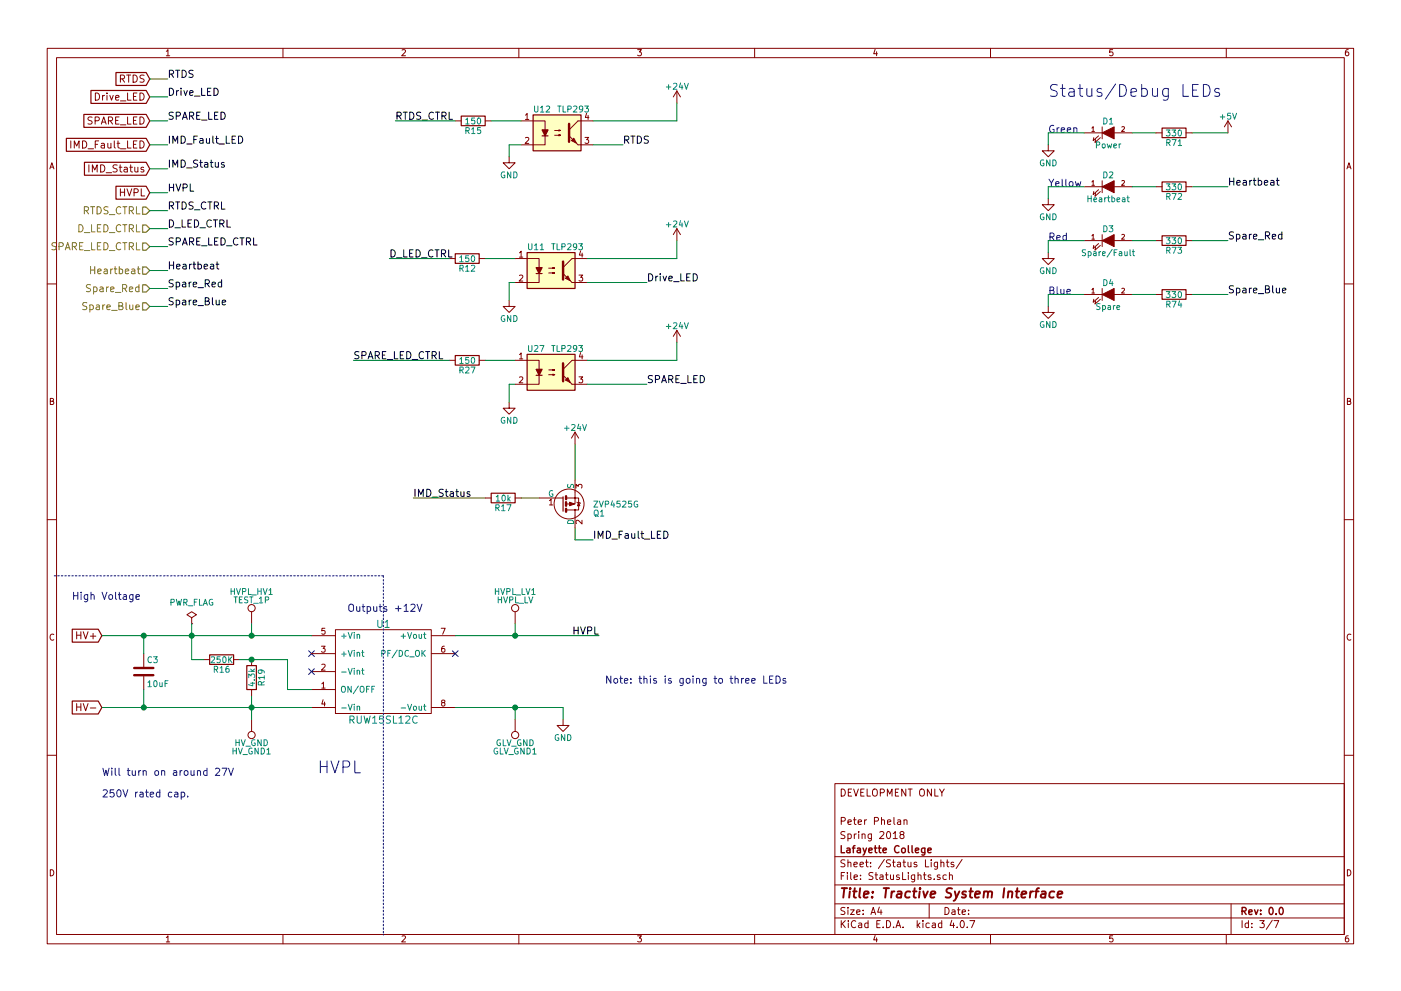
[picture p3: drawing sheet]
EESchema Schematic File Version 2
LIBS:Circuit_layout-rescue
LIBS:TSI_HV_Isolater-cache
LIBS:74xgxx
LIBS:74xx
LIBS:ac-dc
LIBS:actel
LIBS:adc-dac
LIBS:Altera
LIBS:analog_devices
LIBS:analog_switches
LIBS:atmel
LIBS:audio
LIBS:brooktre
LIBS:cmos_ieee
LIBS:cmos4000
LIBS:conn
LIBS:contrib
LIBS:cypress
LIBS:dc-dc
LIBS:device
LIBS:digital-audio
LIBS:diode
LIBS:display
LIBS:dsp
LIBS:elec-unifil
LIBS:ESD_Protection
LIBS:ftdi
LIBS:gennum
LIBS:graphic
LIBS:hc11
LIBS:intel
LIBS:interface
LIBS:ir
LIBS:Lattice
LIBS:linear
LIBS:logo
LIBS:maxim
LIBS:memory
LIBS:microchip
LIBS:microchip_dspic33dsc
LIBS:microchip_pic10mcu
LIBS:microchip_pic12mcu
LIBS:microchip_pic16mcu
LIBS:microchip_pic18mcu
LIBS:microchip_pic32mcu
LIBS:microcontrollers
LIBS:motor_drivers
LIBS:motorola
LIBS:msp430
LIBS:nordicsemi
LIBS:nxp_armmcu
LIBS:onsemi
LIBS:opto
LIBS:Oscillators
LIBS:philips
LIBS:power
LIBS:Power_Management
LIBS:powerint
LIBS:pspice
LIBS:references
LIBS:regul
LIBS:relays
LIBS:rfcom
LIBS:sensors
LIBS:silabs
LIBS:siliconi
LIBS:stm8
LIBS:stm32
LIBS:supertex
LIBS:switches
LIBS:texas
LIBS:transf
LIBS:transistors
LIBS:ttl_ieee
LIBS:valves
LIBS:video
LIBS:Xicor
LIBS:xilinx
LIBS:Zilog
LIBS:bss84
LIBS:+10v
LIBS:Circuit_layout-cache
EELAYER 25 0
EELAYER END
$Descr A4 11693 8268
encoding utf-8
Sheet 3 7
Title "Tractive System Interface"
Date ""
Rev "0.0"
Comp "Lafayette College"
Comment1 "Spring 2017"
Comment2 "Jack Plumb and Adam Ness"
Comment3 ""
Comment4 "DEVELOPMENT ONLY"
$EndDescr
$Comp
L TLP291 U12
U 1 1
P 4650 1100
F 0 "U12" H 4450 1300 50  0000 L CNN
F 1 "TLP293" H 4650 1300 50  0000 L CNN
F 2 "Housings_SSOP:SOP-4_4.4x2.8mm_Pitch1.27mm" H 4450 900 50  0001 L CIN
F 3 "" H 4650 1100 50  0000 L CNN
F 4 "TLP293(GB-TPLECT-ND" H 4650 1100 60  0001 C CNN "DigiKey P/N"
F 5 "http://www.digikey.com/product-detail/en/toshiba-semiconductor-and-storage/TLP293(GB-TPL,E/TLP293(GB-TPLECT-ND/4562965" H 4650 1100 60  0001 C CNN "URL"
F 6 "TLP293(GB-TPLE" H 4650 1100 60  0001 C CNN "Man P/N"
F 7 "http://www.digikey.com/product-detail/en/toshiba-semiconductor-and-storage/TLP291(GB-TP,SE/TLP291(GB-TPSECT-ND/4562949" H 4650 1100 60  0001 C CNN "TLP291"
	1    4650 1100
	1    0    0    -1  
$EndComp
$Comp
L GND #PWR043
U 1 1
P 4250 1300
F 0 "#PWR043" H 4250 1050 50  0001 C CNN
F 1 "GND" H 4250 1150 50  0000 C CNN
F 2 "" H 4250 1300 50  0000 C CNN
F 3 "" H 4250 1300 50  0000 C CNN
	1    4250 1300
	1    0    0    -1  
$EndComp
$Comp
L +24V #PWR044
U 1 1
P 5650 850
F 0 "#PWR044" H 5650 700 50  0001 C CNN
F 1 "+24V" H 5650 990 50  0000 C CNN
F 2 "" H 5650 850 50  0000 C CNN
F 3 "" H 5650 850 50  0000 C CNN
	1    5650 850 
	1    0    0    -1  
$EndComp
$Comp
L TLP291 U11
U 1 1
P 4600 2250
F 0 "U11" H 4400 2450 50  0000 L CNN
F 1 "TLP293" H 4600 2450 50  0000 L CNN
F 2 "Housings_SSOP:SOP-4_4.4x2.8mm_Pitch1.27mm" H 4400 2050 50  0001 L CIN
F 3 "" H 4600 2250 50  0000 L CNN
F 4 "TLP293(GB-TPLECT-ND" H 4600 2250 60  0001 C CNN "DigiKey P/N"
F 5 "http://www.digikey.com/product-detail/en/toshiba-semiconductor-and-storage/TLP293(GB-TPL,E/TLP293(GB-TPLECT-ND/4562965" H 4600 2250 60  0001 C CNN "URL"
F 6 "TLP293(GB-TPLE" H 4600 2250 60  0001 C CNN "Man P/N"
F 7 "http://www.digikey.com/product-detail/en/toshiba-semiconductor-and-storage/TLP291(GB-TP,SE/TLP291(GB-TPSECT-ND/4562949" H 4600 2250 60  0001 C CNN "TLP291"
	1    4600 2250
	1    0    0    -1  
$EndComp
$Comp
L GND #PWR045
U 1 1
P 4250 2500
F 0 "#PWR045" H 4250 2250 50  0001 C CNN
F 1 "GND" H 4250 2350 50  0000 C CNN
F 2 "" H 4250 2500 50  0000 C CNN
F 3 "" H 4250 2500 50  0000 C CNN
	1    4250 2500
	1    0    0    -1  
$EndComp
$Comp
L +24V #PWR046
U 1 1
P 5650 2000
F 0 "#PWR046" H 5650 1850 50  0001 C CNN
F 1 "+24V" H 5650 2140 50  0000 C CNN
F 2 "" H 5650 2000 50  0000 C CNN
F 3 "" H 5650 2000 50  0000 C CNN
	1    5650 2000
	1    0    0    -1  
$EndComp
$Comp
L R R12
U 1 1
P 3900 2150
F 0 "R12" V 3980 2150 50  0000 C CNN
F 1 "150" V 3900 2150 50  0000 C CNN
F 2 "Resistors_SMD:R_0805_HandSoldering" V 3830 2150 50  0001 C CNN
F 3 "" H 3900 2150 50  0000 C CNN
F 4 "311-150CRCT-ND" V 3900 2150 60  0001 C CNN "DigiKey P/N"
F 5 "http://www.digikey.com/product-detail/en/yageo/RC0805FR-07150RL/311-150CRCT-ND/730560" V 3900 2150 60  0001 C CNN "URL"
F 6 "RC0805FR-07150RL" V 3900 2150 60  0001 C CNN "Man P/N"
	1    3900 2150
	0    1    1    0   
$EndComp
Text HLabel 1250 1900 0    60   Input ~ 0
D_LED_CTRL
Text HLabel 1250 1750 0    60   Input ~ 0
RTDS_CTRL
$Comp
L LED-RESCUE-Circuit_layout D1
U 1 1
P 9250 1100
F 0 "D1" H 9250 1200 50  0000 C CNN
F 1 "Power" H 9250 1000 50  0000 C CNN
F 2 "LEDs:LED_0805" H 9250 1100 50  0001 C CNN
F 3 "" H 9250 1100 50  0000 C CNN
F 4 "475-1410-1-ND" H 9250 1100 60  0001 C CNN "DigiKey P/N"
F 5 "http://www.digikey.com/product-detail/en/osram-opto-semiconductors-inc/LG-R971-KN-1/475-1410-1-ND/1802598" H 9250 1100 60  0001 C CNN "URL"
F 6 "LG R971-KN-1" H 9250 1100 60  0001 C CNN "Man P/N"
	1    9250 1100
	1    0    0    -1  
$EndComp
$Comp
L GND #PWR047
U 1 1
P 8750 1200
F 0 "#PWR047" H 8750 950 50  0001 C CNN
F 1 "GND" H 8750 1050 50  0000 C CNN
F 2 "" H 8750 1200 50  0000 C CNN
F 3 "" H 8750 1200 50  0000 C CNN
	1    8750 1200
	1    0    0    -1  
$EndComp
Text Notes 8750 1100 0    60   ~ 0
Green
$Comp
L LED-RESCUE-Circuit_layout D2
U 1 1
P 9250 1550
F 0 "D2" H 9250 1650 50  0000 C CNN
F 1 "Heartbeat" H 9250 1450 50  0000 C CNN
F 2 "LEDs:LED_0805" H 9250 1550 50  0001 C CNN
F 3 "" H 9250 1550 50  0000 C CNN
F 4 "475-2560-1-ND" H 9250 1550 60  0001 C CNN "DigiKey P/N"
F 5 "http://www.digikey.com/product-detail/en/osram-opto-semiconductors-inc/LY-R976-PS-36/475-2560-1-ND/1802687" H 9250 1550 60  0001 C CNN "URL"
F 6 "LY R976-PS-36" H 9250 1550 60  0001 C CNN "Man P/N"
	1    9250 1550
	1    0    0    -1  
$EndComp
$Comp
L GND #PWR048
U 1 1
P 8750 1650
F 0 "#PWR048" H 8750 1400 50  0001 C CNN
F 1 "GND" H 8750 1500 50  0000 C CNN
F 2 "" H 8750 1650 50  0000 C CNN
F 3 "" H 8750 1650 50  0000 C CNN
	1    8750 1650
	1    0    0    -1  
$EndComp
Text Notes 8750 1550 0    60   ~ 0
Yellow
$Comp
L LED-RESCUE-Circuit_layout D3
U 1 1
P 9250 2000
F 0 "D3" H 9250 2100 50  0000 C CNN
F 1 "Spare/Fault" H 9250 1900 50  0000 C CNN
F 2 "LEDs:LED_0805" H 9250 2000 50  0001 C CNN
F 3 "" H 9250 2000 50  0000 C CNN
F 4 "475-1278-1-ND" H 9250 2000 60  0001 C CNN "DigiKey P/N"
F 5 "http://www.digikey.com/product-detail/en/osram-opto-semiconductors-inc/LS-R976-NR-1/475-1278-1-ND/1642798" H 9250 2000 60  0001 C CNN "URL"
F 6 "LS R976-NR-1" H 9250 2000 60  0001 C CNN "Man P/N"
	1    9250 2000
	1    0    0    -1  
$EndComp
$Comp
L GND #PWR049
U 1 1
P 8750 2100
F 0 "#PWR049" H 8750 1850 50  0001 C CNN
F 1 "GND" H 8750 1950 50  0000 C CNN
F 2 "" H 8750 2100 50  0000 C CNN
F 3 "" H 8750 2100 50  0000 C CNN
	1    8750 2100
	1    0    0    -1  
$EndComp
Text Notes 8750 2000 0    60   ~ 0
Red
$Comp
L LED-RESCUE-Circuit_layout D4
U 1 1
P 9250 2450
F 0 "D4" H 9250 2550 50  0000 C CNN
F 1 "Spare" H 9250 2350 50  0000 C CNN
F 2 "LEDs:LED_0805" H 9250 2450 50  0001 C CNN
F 3 "" H 9250 2450 50  0000 C CNN
F 4 "516-1445-1-ND" H 9250 2450 60  0001 C CNN "DigiKey P/N"
F 5 "http://www.digikey.com/product-detail/en/broadcom-limited/HSMR-C170/516-1445-1-ND/637769" H 9250 2450 60  0001 C CNN "URL"
F 6 "HSMR-C170" H 9250 2450 60  0001 C CNN "Man P/N"
	1    9250 2450
	1    0    0    -1  
$EndComp
$Comp
L GND #PWR050
U 1 1
P 8750 2550
F 0 "#PWR050" H 8750 2300 50  0001 C CNN
F 1 "GND" H 8750 2400 50  0000 C CNN
F 2 "" H 8750 2550 50  0000 C CNN
F 3 "" H 8750 2550 50  0000 C CNN
	1    8750 2550
	1    0    0    -1  
$EndComp
Text Notes 8750 2450 0    60   ~ 0
Blue
$Comp
L +5V #PWR051
U 1 1
P 10250 1100
F 0 "#PWR051" H 10250 950 50  0001 C CNN
F 1 "+5V" H 10250 1240 50  0000 C CNN
F 2 "" H 10250 1100 50  0000 C CNN
F 3 "" H 10250 1100 50  0000 C CNN
	1    10250 1100
	1    0    0    -1  
$EndComp
Text Notes 8750 800  0    99   ~ 0
Status/Debug LEDs
$Comp
L R R15
U 1 1
P 3950 1000
F 0 "R15" V 4030 1000 50  0000 C CNN
F 1 "150" V 3950 1000 50  0000 C CNN
F 2 "Resistors_SMD:R_0805_HandSoldering" V 3880 1000 50  0001 C CNN
F 3 "" H 3950 1000 50  0000 C CNN
F 4 "311-150CRCT-ND" V 3950 1000 60  0001 C CNN "DigiKey P/N"
F 5 "http://www.digikey.com/product-detail/en/yageo/RC0805FR-07150RL/311-150CRCT-ND/730560" V 3950 1000 60  0001 C CNN "URL"
F 6 "RC0805FR-07150RL" V 3950 1000 60  0001 C CNN "Man P/N"
	1    3950 1000
	0    1    1    0   
$EndComp
Text HLabel 1250 2250 0    60   Input ~ 0
Heartbeat
Text HLabel 1250 2400 0    60   Input ~ 0
Spare_Red
Text HLabel 1250 2550 0    60   Input ~ 0
Spare_Blue
Text GLabel 1250 650  0    60   Input ~ 0
RTDS
Text GLabel 1250 800  0    60   Input ~ 0
Drive_LED
Text GLabel 1250 1400 0    60   Input ~ 0
IMD_Status
Text GLabel 1250 1200 0    60   Input ~ 0
IMD_Fault_LED
Text Label 1400 650  0    60   ~ 0
RTDS
Text Label 1400 800  0    60   ~ 0
Drive_LED
Text Label 1400 1200 0    60   ~ 0
IMD_Fault_LED
Text Label 1400 1400 0    60   ~ 0
IMD_Status
Text Label 5400 2350 0    60   ~ 0
Drive_LED
Text Label 5200 1200 0    60   ~ 0
RTDS
Text Label 4950 4500 0    60   ~ 0
IMD_Fault_LED
Text Label 3450 4150 0    60   ~ 0
IMD_Status
Text Label 1400 2250 0    60   ~ 0
Heartbeat
Text Label 1400 2400 0    60   ~ 0
Spare_Red
Text Label 1400 2550 0    60   ~ 0
Spare_Blue
Text Label 1400 1750 0    60   ~ 0
RTDS_CTRL
Text Label 1400 1900 0    60   ~ 0
D_LED_CTRL
Text Label 3300 1000 0    60   ~ 0
RTDS_CTRL
Text Label 3250 2150 0    60   ~ 0
D_LED_CTRL
Text Label 10250 1550 0    60   ~ 0
Heartbeat
Text Label 10250 2000 0    60   ~ 0
Spare_Red
Text Label 10250 2450 0    60   ~ 0
Spare_Blue
Text Notes 600  5000 0    60   ~ 0
High Voltage
Wire Wire Line
	4250 1200 4350 1200
Wire Wire Line
	4350 1000 4100 1000
Wire Wire Line
	4250 1200 4250 1300
Wire Wire Line
	4950 1000 5650 1000
Wire Wire Line
	4950 1200 5200 1200
Wire Wire Line
	4250 2350 4300 2350
Wire Wire Line
	4300 2150 4050 2150
Wire Wire Line
	4250 2350 4250 2500
Wire Wire Line
	4900 2150 5650 2150
Wire Wire Line
	4900 2350 5400 2350
Wire Wire Line
	5650 1000 5650 850 
Wire Wire Line
	3800 1000 3300 1000
Wire Wire Line
	3750 2150 3250 2150
Wire Wire Line
	9450 1100 9650 1100
Wire Wire Line
	9950 1100 10250 1100
Wire Wire Line
	9050 1100 8750 1100
Wire Wire Line
	8750 1100 8750 1200
Wire Wire Line
	9450 1550 9650 1550
Wire Wire Line
	9950 1550 10250 1550
Wire Wire Line
	9050 1550 8750 1550
Wire Wire Line
	8750 1550 8750 1650
Wire Wire Line
	9450 2000 9650 2000
Wire Wire Line
	9950 2000 10250 2000
Wire Wire Line
	9050 2000 8750 2000
Wire Wire Line
	8750 2000 8750 2100
Wire Wire Line
	9450 2450 9650 2450
Wire Wire Line
	9950 2450 10250 2450
Wire Wire Line
	9050 2450 8750 2450
Wire Wire Line
	8750 2450 8750 2550
Wire Wire Line
	5650 2150 5650 2000
Wire Wire Line
	4800 3700 4800 4000
Wire Wire Line
	4050 4150 3450 4150
Wire Wire Line
	1250 650  1400 650 
Wire Wire Line
	1250 800  1400 800 
Wire Wire Line
	1250 1200 1400 1200
Wire Wire Line
	1250 1400 1400 1400
Wire Wire Line
	1250 2550 1400 2550
Wire Wire Line
	1250 2400 1400 2400
Wire Wire Line
	1250 2250 1400 2250
Wire Wire Line
	1250 1900 1400 1900
Wire Wire Line
	1250 1750 1400 1750
Wire Wire Line
	4800 4400 4800 4500
Wire Wire Line
	4800 4500 4950 4500
$Comp
L +24V #PWR052
U 1 1
P 4800 3700
F 0 "#PWR052" H 4800 3550 50  0001 C CNN
F 1 "+24V" H 4800 3840 50  0000 C CNN
F 2 "" H 4800 3700 50  0000 C CNN
F 3 "" H 4800 3700 50  0000 C CNN
	1    4800 3700
	1    0    0    -1  
$EndComp
Wire Wire Line
	4350 4150 4500 4150
$Comp
L ZVP4525G Q1
U 1 1
P 4700 4200
F 0 "Q1" H 4950 4125 50  0000 L CNN
F 1 "ZVP4525G" H 4950 4200 50  0000 L CNN
F 2 "TO_SOT_Packages_SMD:SOT-223-3Lead_TabPin2" H 4950 4275 50  0001 L CIN
F 3 "https://www.diodes.com/assets/Datasheets/ZVP4525G.pdf" H 4700 4200 50  0001 L CNN
F 4 "ZVP4525GCT-ND" H 4700 4200 60  0001 C CNN "DigiKey P/N"
F 5 "http://www.digikey.com/product-detail/en/diodes-incorporated/ZVP4525GTA/ZVP4525GCT-ND/386036" H 4700 4200 60  0001 C CNN "URL"
F 6 "ZVP4525GTA" H 4700 4200 60  0001 C CNN "Man P/N"
F 7 "MOSFET P-CH 250V 0.265A SOT223" H 4700 4200 60  0001 C CNN "Description"
F 8 "0.68" H 4700 4200 60  0001 C CNN "Cost"
	1    4700 4200
	1    0    0    -1  
$EndComp
$Comp
L C C3
U 1 1
P 1200 5600
F 0 "C3" H 1225 5700 50  0000 L CNN
F 1 "10uF" H 1225 5500 50  0000 L CNN
F 2 "Capacitors_THT:CP_Radial_D10.0mm_P5.00mm" H 1238 5450 50  0001 C CNN
F 3 "" H 1200 5600 50  0000 C CNN
F 4 "490-3550-1-ND" H 1200 5600 60  0001 C CNN "DigiKey P/N"
F 5 "http://www.digikey.com/product-detail/en/murata-electronics-north-america/GRM55DR72E105KW01L/490-3550-1-ND/789455" H 1200 5600 60  0001 C CNN "URL"
F 6 "GRM55DR72E105KW01L" H 1200 5600 60  0001 C CNN "Man P/N"
F 7 "CAP CER 1UF 250V X7R 2220" H 1200 5600 60  0001 C CNN "Description"
	1    1200 5600
	1    0    0    -1  
$EndComp
$Comp
L PWR_FLAG #FLG053
U 1 1
P 1600 5200
F 0 "#FLG053" H 1600 5295 50  0001 C CNN
F 1 "PWR_FLAG" H 1600 5380 50  0000 C CNN
F 2 "" H 1600 5200 50  0000 C CNN
F 3 "" H 1600 5200 50  0000 C CNN
	1    1600 5200
	1    0    0    -1  
$EndComp
Wire Wire Line
	1600 5200 1600 5500
Connection ~ 1600 5300
Connection ~ 1200 5300
$Comp
L R R71
U 1 1
P 9800 1100
F 0 "R71" V 9880 1100 50  0000 C CNN
F 1 "330" V 9800 1100 50  0000 C CNN
F 2 "Resistors_SMD:R_0805_HandSoldering" V 9730 1100 50  0001 C CNN
F 3 "" H 9800 1100 50  0000 C CNN
F 4 "P330CCT-ND" V 9800 1100 60  0001 C CNN "DigiKey P/N"
F 5 "http://www.digikey.com/product-detail/en/panasonic-electronic-components/ERJ-6ENF3300V/P330CCT-ND/1746851" V 9800 1100 60  0001 C CNN "URL"
F 6 "ERJ-6ENF3300V" V 9800 1100 60  0001 C CNN "Man P/N"
F 7 "RES SMD 330 OHM 1% 1/8W 0805" V 9800 1100 60  0001 C CNN "Description"
F 8 "0.10" V 9800 1100 60  0001 C CNN "Cost"
	1    9800 1100
	0    1    1    0   
$EndComp
$Comp
L R R72
U 1 1
P 9800 1550
F 0 "R72" V 9880 1550 50  0000 C CNN
F 1 "330" V 9800 1550 50  0000 C CNN
F 2 "Resistors_SMD:R_0805_HandSoldering" V 9730 1550 50  0001 C CNN
F 3 "" H 9800 1550 50  0000 C CNN
F 4 "P330CCT-ND" V 9800 1550 60  0001 C CNN "DigiKey P/N"
F 5 "http://www.digikey.com/product-detail/en/panasonic-electronic-components/ERJ-6ENF3300V/P330CCT-ND/1746851" V 9800 1550 60  0001 C CNN "URL"
F 6 "ERJ-6ENF3300V" V 9800 1550 60  0001 C CNN "Man P/N"
F 7 "RES SMD 330 OHM 1% 1/8W 0805" V 9800 1550 60  0001 C CNN "Description"
F 8 "0.10" V 9800 1550 60  0001 C CNN "Cost"
	1    9800 1550
	0    1    1    0   
$EndComp
$Comp
L R R73
U 1 1
P 9800 2000
F 0 "R73" V 9880 2000 50  0000 C CNN
F 1 "330" V 9800 2000 50  0000 C CNN
F 2 "Resistors_SMD:R_0805_HandSoldering" V 9730 2000 50  0001 C CNN
F 3 "" H 9800 2000 50  0000 C CNN
F 4 "P330CCT-ND" V 9800 2000 60  0001 C CNN "DigiKey P/N"
F 5 "http://www.digikey.com/product-detail/en/panasonic-electronic-components/ERJ-6ENF3300V/P330CCT-ND/1746851" V 9800 2000 60  0001 C CNN "URL"
F 6 "ERJ-6ENF3300V" V 9800 2000 60  0001 C CNN "Man P/N"
F 7 "RES SMD 330 OHM 1% 1/8W 0805" V 9800 2000 60  0001 C CNN "Description"
F 8 "0.10" V 9800 2000 60  0001 C CNN "Cost"
	1    9800 2000
	0    1    1    0   
$EndComp
$Comp
L R R74
U 1 1
P 9800 2450
F 0 "R74" V 9880 2450 50  0000 C CNN
F 1 "330" V 9800 2450 50  0000 C CNN
F 2 "Resistors_SMD:R_0805_HandSoldering" V 9730 2450 50  0001 C CNN
F 3 "" H 9800 2450 50  0000 C CNN
F 4 "P330CCT-ND" V 9800 2450 60  0001 C CNN "DigiKey P/N"
F 5 "http://www.digikey.com/product-detail/en/panasonic-electronic-components/ERJ-6ENF3300V/P330CCT-ND/1746851" V 9800 2450 60  0001 C CNN "URL"
F 6 "ERJ-6ENF3300V" V 9800 2450 60  0001 C CNN "Man P/N"
F 7 "RES SMD 330 OHM 1% 1/8W 0805" V 9800 2450 60  0001 C CNN "Description"
F 8 "0.10" V 9800 2450 60  0001 C CNN "Cost"
	1    9800 2450
	0    1    1    0   
$EndComp
Text GLabel 1250 1600 0    60   Input ~ 0
HVPL
Text Label 1400 1600 0    60   ~ 0
HVPL
Wire Wire Line
	1250 1600 1400 1600
$Comp
L GND #PWR054
U 1 1
P 4700 6000
F 0 "#PWR054" H 4700 5750 50  0001 C CNN
F 1 "GND" H 4700 5850 50  0000 C CNN
F 2 "" H 4700 6000 50  0000 C CNN
F 3 "" H 4700 6000 50  0000 C CNN
	1    4700 6000
	1    0    0    -1  
$EndComp
Text Label 5000 5300 2    60   ~ 0
HVPL
Text Notes 5050 5700 0    60   ~ 0
Note: this is going to three LEDs
Text Notes 2900 5100 0    60   ~ 0
Outputs +12V
Wire Wire Line
	4700 5900 4700 6000
$Comp
L TEST_1P HVPL_LV1
U 1 1
P 4300 5200
F 0 "HVPL_LV1" H 4300 5470 50  0000 C CNN
F 1 "HVPL_LV" H 4300 5400 50  0000 C CNN
F 2 "Measurement_Points:Measurement_Point_Round-SMD-Pad_Big" H 4500 5200 50  0001 C CNN
F 3 "" H 4500 5200 50  0000 C CNN
	1    4300 5200
	1    0    0    -1  
$EndComp
$Comp
L TEST_1P GLV_GND1
U 1 1
P 4300 6000
F 0 "GLV_GND1" H 4300 6270 50  0000 C CNN
F 1 "GLV_GND" H 4300 6200 50  0000 C CNN
F 2 "Measurement_Points:Measurement_Point_Square-SMD-Pad_Big" H 4500 6000 50  0001 C CNN
F 3 "" H 4500 6000 50  0000 C CNN
	1    4300 6000
	-1   0    0    1   
$EndComp
Wire Wire Line
	4300 6000 4300 5900
Connection ~ 4300 5900
Wire Wire Line
	4300 5200 4300 5300
Connection ~ 4300 5300
$Comp
L TEST_1P HV_GND1
U 1 1
P 2100 6000
F 0 "HV_GND1" H 2100 6270 50  0000 C CNN
F 1 "HV_GND" H 2100 6200 50  0000 C CNN
F 2 "Measurement_Points:Measurement_Point_Square-SMD-Pad_Big" H 2300 6000 50  0001 C CNN
F 3 "" H 2300 6000 50  0000 C CNN
	1    2100 6000
	-1   0    0    1   
$EndComp
$Comp
L TEST_1P HVPL_HV1
U 1 1
P 2100 5200
F 0 "HVPL_HV1" H 2100 5470 50  0000 C CNN
F 1 "TEST_1P" H 2100 5400 50  0000 C CNN
F 2 "Measurement_Points:Measurement_Point_Round-SMD-Pad_Big" H 2300 5200 50  0001 C CNN
F 3 "" H 2300 5200 50  0000 C CNN
	1    2100 5200
	1    0    0    -1  
$EndComp
Wire Wire Line
	2100 5800 2100 6000
Connection ~ 2100 5900
Wire Wire Line
	2100 5200 2100 5300
Connection ~ 2100 5300
$Comp
L R R17
U 1 1
P 4200 4150
F 0 "R17" V 4280 4150 50  0000 C CNN
F 1 "10k" V 4200 4150 50  0000 C CNN
F 2 "Resistors_SMD:R_0805_HandSoldering" V 4130 4150 50  0001 C CNN
F 3 "" H 4200 4150 50  0000 C CNN
F 4 "P10.0KCCT-ND" V 4200 4150 60  0001 C CNN "DigiKey P/N"
F 5 "http://www.digikey.com/product-detail/en/panasonic-electronic-components/ERJ-6ENF1002V/P10.0KCCT-ND/119248" V 4200 4150 60  0001 C CNN "URL"
F 6 "ERJ-6ENF1002V" V 4200 4150 60  0001 C CNN "Man P/N"
	1    4200 4150
	0    1    1    0   
$EndComp
Text GLabel 850  5300 0    60   Input ~ 0
HV+
Text GLabel 850  5900 0    60   Input ~ 0
HV-
Text HLabel 1250 2050 0    60   Input ~ 0
SPARE_LED_CTRL
Text Label 1400 2050 0    60   ~ 0
SPARE_LED_CTRL
Wire Wire Line
	1250 2050 1400 2050
$Comp
L TLP291 U27
U 1 1
P 4600 3100
F 0 "U27" H 4400 3300 50  0000 L CNN
F 1 "TLP293" H 4600 3300 50  0000 L CNN
F 2 "Housings_SSOP:SOP-4_4.4x2.8mm_Pitch1.27mm" H 4400 2900 50  0001 L CIN
F 3 "" H 4600 3100 50  0000 L CNN
F 4 "TLP293(GB-TPLECT-ND" H 4600 3100 60  0001 C CNN "DigiKey P/N"
F 5 "http://www.digikey.com/product-detail/en/toshiba-semiconductor-and-storage/TLP293(GB-TPL,E/TLP293(GB-TPLECT-ND/4562965" H 4600 3100 60  0001 C CNN "URL"
F 6 "TLP293(GB-TPLE" H 4600 3100 60  0001 C CNN "Man P/N"
F 7 "http://www.digikey.com/product-detail/en/toshiba-semiconductor-and-storage/TLP291(GB-TP,SE/TLP291(GB-TPSECT-ND/4562949" H 4600 3100 60  0001 C CNN "TLP291"
	1    4600 3100
	1    0    0    -1  
$EndComp
$Comp
L GND #PWR055
U 1 1
P 4250 3350
F 0 "#PWR055" H 4250 3100 50  0001 C CNN
F 1 "GND" H 4250 3200 50  0000 C CNN
F 2 "" H 4250 3350 50  0000 C CNN
F 3 "" H 4250 3350 50  0000 C CNN
	1    4250 3350
	1    0    0    -1  
$EndComp
$Comp
L +24V #PWR056
U 1 1
P 5650 2850
F 0 "#PWR056" H 5650 2700 50  0001 C CNN
F 1 "+24V" H 5650 2990 50  0000 C CNN
F 2 "" H 5650 2850 50  0000 C CNN
F 3 "" H 5650 2850 50  0000 C CNN
	1    5650 2850
	1    0    0    -1  
$EndComp
$Comp
L R R27
U 1 1
P 3900 3000
F 0 "R27" V 3980 3000 50  0000 C CNN
F 1 "150" V 3900 3000 50  0000 C CNN
F 2 "Resistors_SMD:R_0805_HandSoldering" V 3830 3000 50  0001 C CNN
F 3 "" H 3900 3000 50  0000 C CNN
F 4 "311-150CRCT-ND" V 3900 3000 60  0001 C CNN "DigiKey P/N"
F 5 "http://www.digikey.com/product-detail/en/yageo/RC0805FR-07150RL/311-150CRCT-ND/730560" V 3900 3000 60  0001 C CNN "URL"
F 6 "RC0805FR-07150RL" V 3900 3000 60  0001 C CNN "Man P/N"
	1    3900 3000
	0    1    1    0   
$EndComp
Text Label 5400 3200 0    60   ~ 0
SPARE_LED
Text Label 2950 3000 0    60   ~ 0
SPARE_LED_CTRL
Wire Wire Line
	4250 3200 4300 3200
Wire Wire Line
	4300 3000 4050 3000
Wire Wire Line
	4250 3200 4250 3350
Wire Wire Line
	4900 3000 5650 3000
Wire Wire Line
	4900 3200 5400 3200
Wire Wire Line
	2950 3000 3750 3000
Wire Wire Line
	5650 3000 5650 2850
Text GLabel 1250 1000 0    60   Input ~ 0
SPARE_LED
Text Label 1400 1000 0    60   ~ 0
SPARE_LED
Wire Wire Line
	1250 1000 1400 1000
Text Notes 2650 6450 0    99   ~ 0
HVPL
NoConn ~ 2600 5450
$Comp
L RUW15SL12C U1
U 1 1
P 3200 5600
F 0 "U1" H 3200 6000 60  0000 C CNN
F 1 "RUW15SL12C" H 3200 5200 60  0000 C CNN
F 2 "custom_footprints:RUW15" H 2850 6000 60  0001 C CNN
F 3 "" H 2850 6000 60  0001 C CNN
	1    3200 5600
	1    0    0    -1  
$EndComp
NoConn ~ 2600 5600
Wire Notes Line
	3200 4800 3200 7800
Wire Notes Line
	3200 4800 450  4800
Wire Wire Line
	850  5300 2600 5300
Wire Wire Line
	850  5900 2600 5900
Wire Wire Line
	1200 5300 1200 5450
Wire Wire Line
	1200 5750 1200 5900
Connection ~ 1200 5900
Wire Wire Line
	4700 5900 3800 5900
Wire Wire Line
	3800 5300 5000 5300
NoConn ~ 3800 5450
$Comp
L R R16
U 1 1
P 1850 5500
F 0 "R16" V 1930 5500 50  0000 C CNN
F 1 "250K" V 1850 5500 50  0000 C CNN
F 2 "Resistors_SMD:R_0805_HandSoldering" V 1780 5500 50  0001 C CNN
F 3 "" H 1850 5500 50  0000 C CNN
	1    1850 5500
	0    1    1    0   
$EndComp
$Comp
L R R19
U 1 1
P 2100 5650
F 0 "R19" V 2180 5650 50  0000 C CNN
F 1 "4.3k" V 2100 5650 50  0000 C CNN
F 2 "Resistors_SMD:R_0805_HandSoldering" V 2030 5650 50  0001 C CNN
F 3 "" H 2100 5650 50  0000 C CNN
	1    2100 5650
	1    0    0    -1  
$EndComp
Wire Wire Line
	1600 5500 1700 5500
Wire Wire Line
	2000 5500 2400 5500
Wire Wire Line
	2400 5500 2400 5750
Wire Wire Line
	2400 5750 2600 5750
Connection ~ 2100 5500
Text Notes 850  6650 0    60   ~ 0
Will turn on around 27V\n\n250V rated cap.
$EndSCHEMATC
